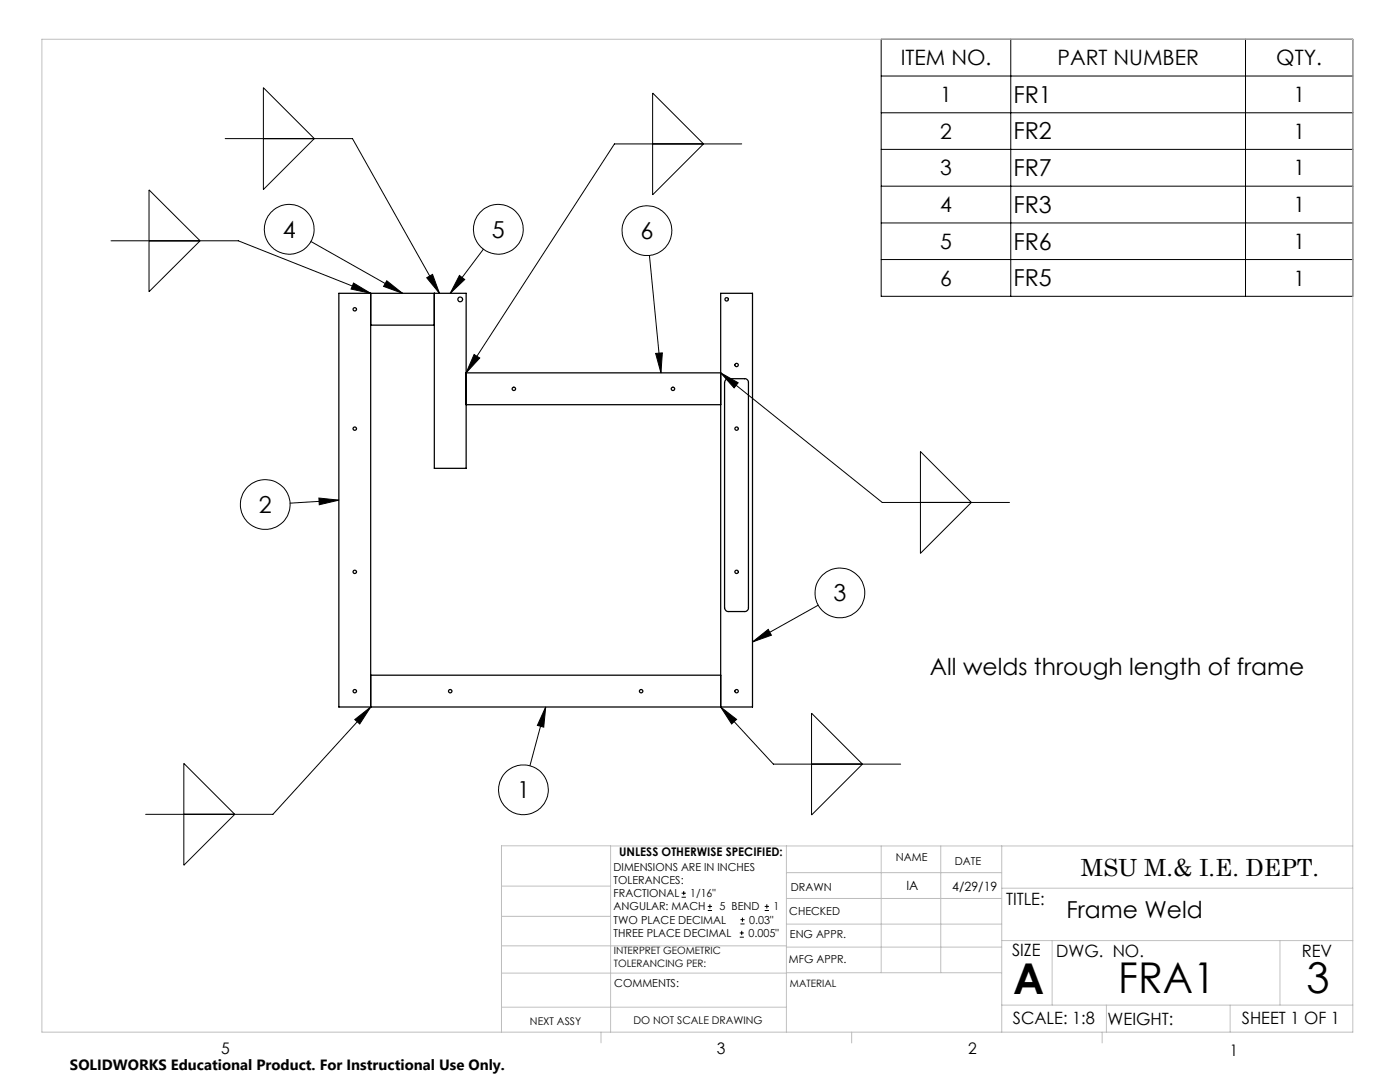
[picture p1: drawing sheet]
<svg xmlns="http://www.w3.org/2000/svg" width="279mm" height="216mm" viewBox="0 0 279 216" stroke-linecap="round" stroke-linejoin="round" font-family="sans-serif">
<g fill="none" stroke="#000" stroke-width=".2">
<path d="M52.6 17.5l10.1 10.2-10.1 10.1zM130.2 18.6l10.2 10.1-10.2 10.2zM175.9 7.8h94.1v51.3h-94.1zM175.9 15.2h94.1M201.7 7.8v51.3M248.6 7.8v51.3M29.7 37.9l10.2 10.1-10.2 10.2zM44.9 27.7h25.4l17.4 30.8M148 28.7h-25.4l-29.6 45.7M175.9 22.5h94.1M175.9 29.8h94.1M175.9 37.1h94.1"/>
<path d="M22.2 48h25.4l26.4 10.5M62.1 48.2l18.2 10.3M70.6 56.5l3.4 2-3.9-.8zM77.2 56l3.1 2.5-3.7-1.4zM85.2 55.4l1.1-.6 1.4 3.7zM91.7 55l1 .8-2.8 2.7zM96.5 49.7l-6.6 8.8M129.6 51l2.3 23.4M175.9 44.5h94.1M175.9 51.8h94.1M94.6 70.7l1.1 .7-2.7 3zM130.8 70.5l1.4-.1-.3 4z"/>
<path d="M143.8 74.4l3.5 2-.8 1zM143.8 74.4l32.3 25.9h25.4M63.6 99.4l4 .4-3.9 .9zM67.6 99.8l-9.7 .6M183.7 90.1l10.2 10.2-10.2 10.1zM150.2 128.1l3.1-2.5 .7 1.2zM163.3 120.8l-13.1 7.3M36.7 152.3l10.1 10.2-10.1 10.1zM70.8 143.6l3.2-2.5-2.2 3.4zM74 141.1l-19.5 21.4h-25.4M108.9 141.1l-.4 4-1.3-.4zM108.9 141.1l-3.1 11.7"/>
<path d="M143.8 141.1l3.2 2.4-1 1zM143.8 141.1l10.5 11.4h25.4M162 142.3l10.1 10.2-10.1 10.1zM136 179h.9M136 178.2h.9M136.5 177.8v.8M141.3 181.7h.8M141.3 180.9h.8M141.7 180.4v.9M147.6 187h.8M147.6 186.2h.8M147.8 184.4h.8"/>
<path d="M147.8 183.5h.8M148 185.7v.9M148.2 183.1v.8M152.6 181.7h.9M152.6 180.9h.9M153 180.4v.9"/>
<circle cx="57.7" cy="45.8" r="5"/>
<circle cx="99.5" cy="45.8" r="5"/>
<circle cx="129.1" cy="46" r="5"/>
<circle cx="52.9" cy="100.7" r="5"/>
<circle cx="167.6" cy="118.3" r="5"/>
<circle cx="104.5" cy="157.6" r="5"/>
</g>
<g fill="none" stroke="#c0c0c0" stroke-width=".2">
<path d="M8.4 7.8h261.6v198.2h-261.6zM100.1 176.8h21.7M121.8 168.8v37.2M157 168.8v37.2M157 179.3h42.9M157 174.1h42.9M175.9 168.8v25.3M187.7 168.8v25.3M199.9 177.2h70.1M199.9 168.8v37.2M270 168.8h-169.9v37.2M100.1 194.2h56.9"/>
<path d="M100.1 188.7h56.9M100.1 182.8h21.7M157 194.1h42.9M157 184.4h42.9M157 189h42.9M199.9 187.7h70.1M210 187.7v12.9M255.4 187.7v12.9M100.1 201h56.9M119.9 206v2.1M170 206v2.1M199.9 200.6h70.1"/>
<path d="M220 206v2.1M220.8 200.6v5.4M245.5 200.6v5.4"/>
</g>
<g fill="#000">
<path d="M77.2 56l3.1 2.5-3.7-1.4zM91.7 55l1 .8-2.8 2.7zM130.8 70.5l1.4-.1-.3 4zM150.2 128.1l3.1-2.5 .7 1.2zM108.9 141.1l-.4 4-1.3-.4zM63.6 99.4l4 .4-3.9 .9z"/>
<path d="M70.8 143.6l3.2-2.5-2.2 3.4zM143.8 141.1l3.2 2.4-1 1zM143.8 74.4l3.5 2-.8 1zM94.6 70.7l1.1 .7-2.7 3zM70.6 56.5l3.4 2-3.9-.8zM85.2 55.4l1.1-.6 1.4 3.7z"/>
</g>
<g fill="none" stroke="#000" stroke-width=".25">
<path d="M74 58.5v82.6M86.7 58.5v35h6.3v-35h-25.4v82.6h82.6v-82.6h-6.4v82.6M74 64.9h12.7M93 74.4h50.8M145 75.7l3.6-.1a.73 .73 0 0 1 .8 .7v44.9a.73 .73 0 0 1-.8 .8h-3.2a.78 .78 0 0 1-.8-.8v-44.9zM93 80.8h50.8M74 134.7h69.8"/>
<circle cx="91.8" cy="59.7" r=".48"/>
<circle cx="145" cy="59.7" r=".34"/>
<circle cx="70.8" cy="61.7" r=".34"/>
<circle cx="102.6" cy="77.6" r=".34"/>
<circle cx="134.3" cy="77.6" r=".34"/>
<circle cx="147" cy="72.8" r=".34"/>
<circle cx="70.8" cy="85.5" r=".34"/>
<circle cx="147" cy="85.5" r=".34"/>
<circle cx="70.8" cy="114.1" r=".34"/>
<circle cx="147" cy="114.1" r=".34"/>
<circle cx="70.8" cy="137.9" r=".34"/>
<circle cx="89.9" cy="137.9" r=".34"/>
<circle cx="128" cy="137.9" r=".34"/>
<circle cx="147" cy="137.9" r=".34"/>
</g>
<g font-size="8.5">
<text x="202.2" y="198.3">A</text>
<text x="223.2" y="198.1">FRA1</text>
<text x="260.8" y="198.1">3</text>
</g>
<g font-size="4.7">
<text x="202.2" y="20.5">FR1</text>
<text x="202.2" y="27.8">FR2</text>
<text x="202.2" y="35.2">FR7</text>
<text x="56.4" y="47.4">4</text>
<text x="98.2" y="47.4">5</text>
<text x="127.8" y="47.7">6</text>
<text x="202.2" y="42.5">FR3</text>
<text x="202.2" y="49.8">FR6</text>
<text x="202.2" y="57.1">FR5</text>
<text x="51.7" y="102.3">2</text>
<text x="166.3" y="120">3</text>
<text x="185.6" y="134.6">All welds through length of frame</text>
<text x="103.2" y="159.3">1</text>
<text x="215.7" y="174.7">MSU M.&amp; I.E. DEPT.</text>
<text x="212.8" y="183.1">Frame Weld</text>
</g>
<g font-size="4.2">
<text x="179.8" y="13">ITEM NO.</text>
<text x="211" y="13">PART NUMBER</text>
<text x="254.7" y="13">QTY.</text>
<text x="187.6" y="20.3">1</text>
<text x="258.1" y="20.3">1</text>
<text x="187.6" y="27.7">2</text>
<text x="258.1" y="27.7">1</text>
<text x="187.6" y="35">3</text>
<text x="258.1" y="35">1</text>
<text x="187.6" y="42.3">4</text>
<text x="258.1" y="42.3">1</text>
<text x="187.6" y="49.7">5</text>
<text x="258.1" y="49.7">1</text>
<text x="187.6" y="57">6</text>
<text x="258.1" y="57">1</text>
</g>
<g font-size="3.4">
<text x="200.8" y="180.5">TITLE:</text>
<text x="202" y="190.8">SIZE</text>
<text x="210.8" y="190.9">DWG. NO.</text>
<text x="259.8" y="191">REV</text>
<text x="202.1" y="204.4">SCALE: 1:8</text>
<text x="221" y="204.5">WEIGHT:</text>
<text x="247.8" y="204.4">SHEET 1 OF 1</text>
</g>
<g font-size="3.2">
<text x="44.2" y="210.4">5</text>
<text x="143.1" y="210.4">3</text>
<text x="193.2" y="210.3">2</text>
<text x="245.4" y="210.6">1</text>
</g>
<text font-size="3" x="14" y="213.5">SOLIDWORKS Educational Product. For Instructional Use Only.</text>
<g font-size="2.5">
<text x="180.9" y="177.7">IA</text>
<text x="190.1" y="177.8">4/29/19</text>
</g>
<text font-size="2.4" x="123.6" y="170.8">UNLESS OTHERWISE SPECIFIED:</text>
<g font-size="2.2">
<text x="122.5" y="173.7">DIMENSIONS ARE IN INCHES</text>
<text x="178.8" y="171.8">NAME</text>
<text x="190.6" y="172.5">DATE</text>
<text x="122.5" y="176.4">TOLERANCES:</text>
<text x="122.5" y="179">FRACTIONAL</text>
<text x="137.8" y="179">1/16&quot;</text>
<text x="157.8" y="177.8">DRAWN</text>
<text x="122.5" y="184.3">TWO PLACE DECIMAL</text>
<text x="122.5" y="181.7">ANGULAR: MACH</text>
<text x="143.6" y="181.7">5 BEND</text>
<text x="149.5" y="184.3">0.03&quot;</text>
<text x="154.4" y="181.7">1</text>
<text x="157.5" y="182.5">CHECKED</text>
<text x="122.5" y="187">THREE PLACE DECIMAL</text>
<text x="149.4" y="187">0.005&quot;</text>
<text x="157.6" y="187.2">ENG APPR.</text>
<text x="122.6" y="197">COMMENTS:</text>
<text x="157.4" y="192.2">MFG APPR.</text>
</g>
<g font-size="2.1">
<text x="105.8" y="204.5">NEXT ASSY</text>
<text x="126.4" y="204.3">DO NOT SCALE DRAWING</text>
</g>
<g font-size="2">
<text x="122.5" y="190.4">INTERPRET GEOMETRIC</text>
<text x="122.5" y="192.9">TOLERANCING PER:</text>
<text x="157.7" y="197">MATERIAL</text>
</g>
</svg>
